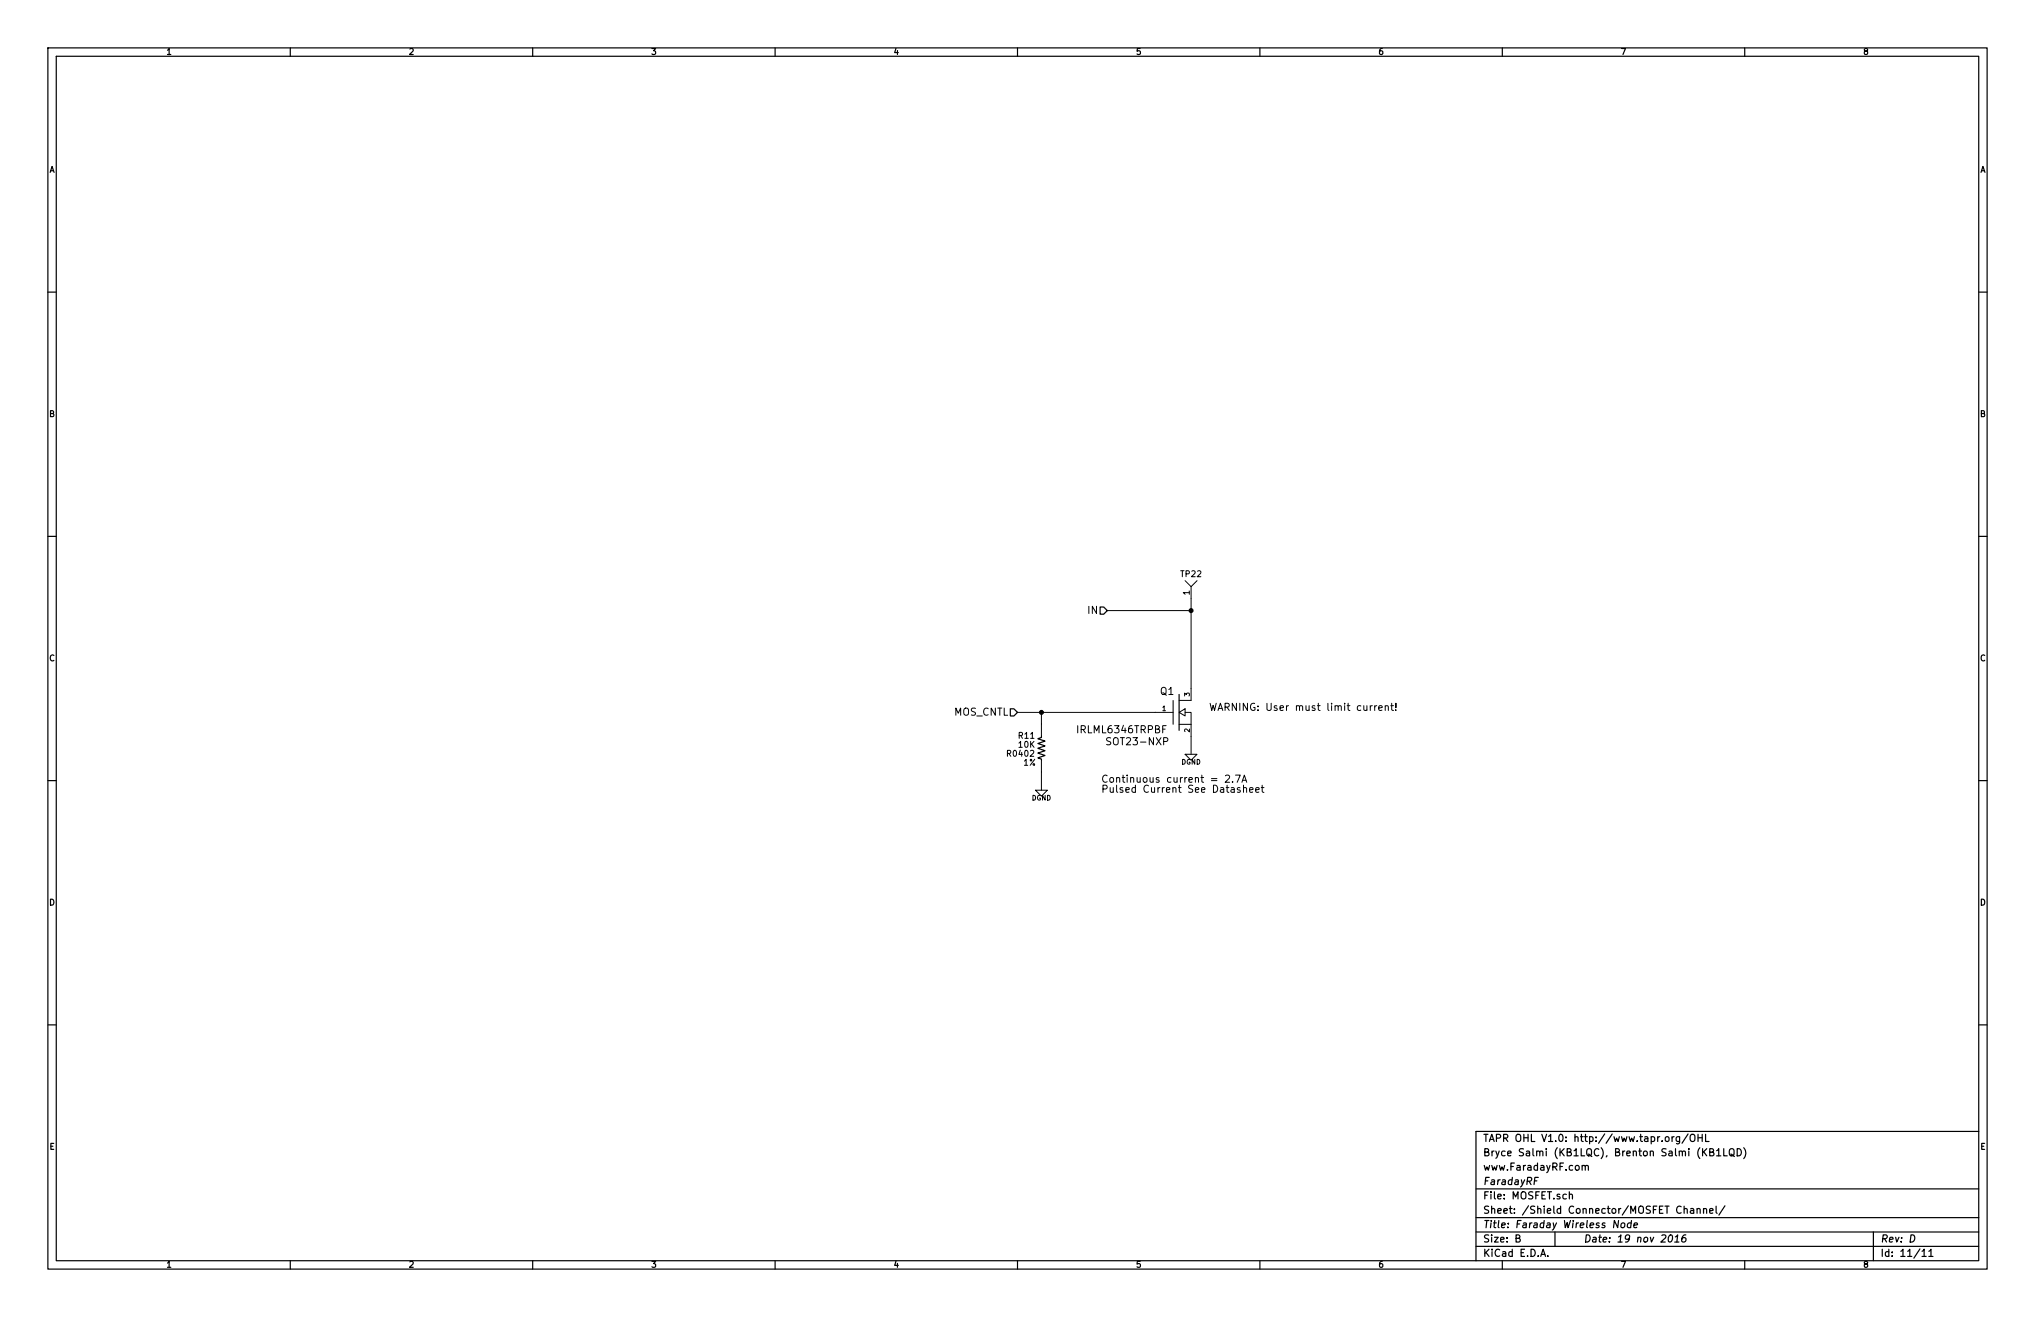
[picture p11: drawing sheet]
EESchema Schematic File Version 2
LIBS:power
LIBS:conn
LIBS:device
LIBS:74xgxx
LIBS:KB1LQC
LIBS:Faraday-cache
EELAYER 27 0
EELAYER END
$Descr B 17000 11000
encoding utf-8
Sheet 11 11
Title "Faraday Wireless Node"
Date "19 nov 2016"
Rev "D"
Comp "FaradayRF"
Comment1 "www.FaradayRF.com"
Comment2 "Bryce Salmi (KB1LQC), Brenton Salmi (KB1LQD)"
Comment3 "TAPR OHL V1.0: http://www.tapr.org/OHL"
Comment4 ""
$EndDescr
Text HLabel 9250 5100 0    60   Input ~ 0
IN
Text HLabel 8500 5950 0    60   Input ~ 0
MOS_CNTL
Wire Wire Line
	9950 6150 9950 6300
Wire Wire Line
	9950 5000 9950 5750
Wire Wire Line
	9950 5100 9250 5100
Wire Wire Line
	8500 5950 9650 5950
Text Notes 10100 5950 0    60   ~ 0
WARNING: User must limit current!
Text Notes 9200 6550 0    60   ~ 0
Continuous current = 2.7A\nPulsed Current See Datasheet
$Comp
L DGND #PWR0104
U 1 1
P 9950 6300
F 0 "#PWR0104" H 9950 6300 40  0001 C CNN
F 1 "DGND" H 9950 6230 40  0000 C CNN
F 2 "~" H 9950 6300 60  0000 C CNN
F 3 "~" H 9950 6300 60  0000 C CNN
	1    9950 6300
	1    0    0    -1  
$EndComp
$Comp
L IRLML6346TRPBF Q1
U 1 1
P 9850 5950
F 0 "Q1" H 9810 6120 60  0000 R CNN
F 1 "IRLML6346TRPBF" H 9750 5800 60  0000 R CNN
F 2 "SOT23-NXP" H 9500 5700 60  0000 C CNN
F 3 "~" H 9850 5950 60  0000 C CNN
	1    9850 5950
	1    0    0    -1  
$EndComp
$Comp
L TEST-POINT TP22
U 1 1
P 9950 5000
F 0 "TP22" H 9950 5200 50  0000 C CNN
F 1 "TEST-POINT" H 9950 5300 60  0001 C CNN
F 2 "TEST-POINT-42MIL" H 9950 5000 60  0001 C CNN
F 3 "" H 9950 5000 60  0000 C CNN
	1    9950 5000
	1    0    0    -1  
$EndComp
Connection ~ 9950 5100
$Comp
L R_US R11
U 1 1
P 8700 6250
F 0 "R11" H 8575 6350 50  0000 C CNN
F 1 "10K" H 8575 6275 50  0000 C CNN
F 2 "R0402" H 8525 6200 50  0000 C CNN
F 3 "" H 8700 6250 60  0000 C CNN
F 4 "1%" H 8600 6125 50  0000 C CNN "Tolerance"
	1    8700 6250
	1    0    0    -1  
$EndComp
Wire Wire Line
	8700 6450 8700 6600
$Comp
L DGND #PWR0105
U 1 1
P 8700 6600
F 0 "#PWR0105" H 8700 6600 40  0001 C CNN
F 1 "DGND" H 8700 6530 40  0000 C CNN
F 2 "~" H 8700 6600 60  0000 C CNN
F 3 "~" H 8700 6600 60  0000 C CNN
	1    8700 6600
	1    0    0    -1  
$EndComp
Wire Wire Line
	8700 6050 8700 5950
Connection ~ 8700 5950
$EndSCHEMATC
